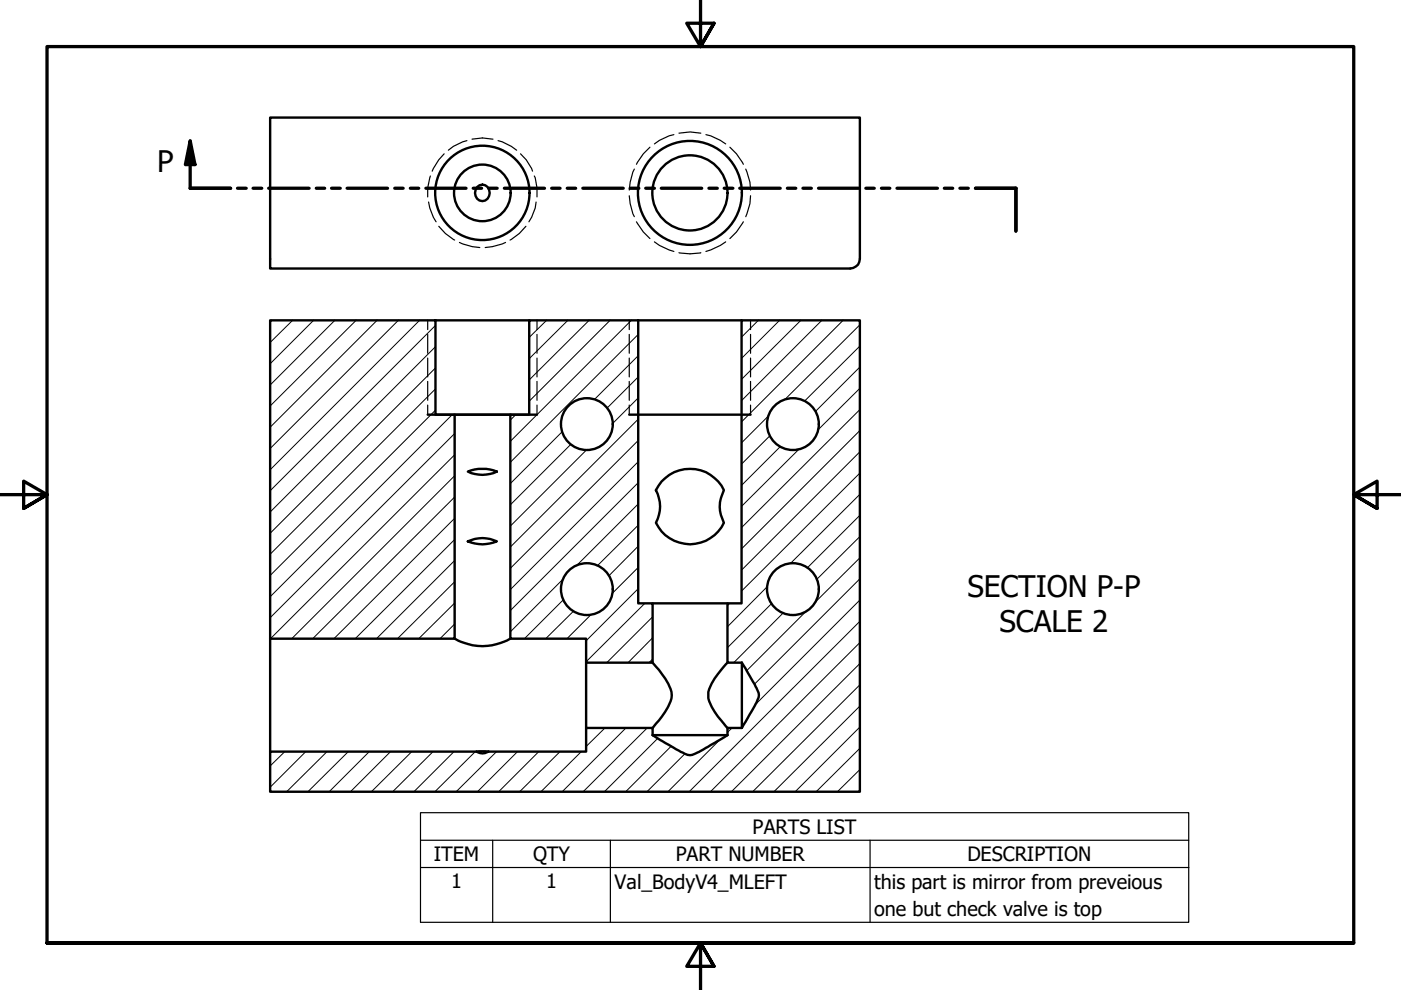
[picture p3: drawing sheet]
<svg xmlns="http://www.w3.org/2000/svg" width="297mm" height="210mm" viewBox="0 0 297 210" stroke-linecap="round" stroke-linejoin="round" font-family="sans-serif">
<!-- layer: Hatch (ANSI) -->
<g fill="none" stroke="#000" stroke-width=".21">
<path d="M57.5 67.9l-.2 .3M62 67.9l-4.7 4.7M66.5 67.9l-9.2 9.2M71 67.9l-13.7 13.7M75.5 67.9l-18.2 18.2M79.9 67.9l-22.6 22.7M84.5 67.9l-27.2 27.2M89 67.9l-31.7 31.7M92.3 78l-35 35.1M92.3 73.5l-35 35.1M92.3 69l-35 35M115.9 67.9l-3.7 3.6"/>
<path d="M120.4 67.9l-8.2 8.1M124.9 67.9l-12.7 12.7M129.3 67.9l-17.1 17.2M133.9 67.9l-25.7 25.7M135.3 79.9l-6.6 6.6M135.3 70.9l-27.1 27.1M135.3 75.4l-9.3 9.3M160.8 67.9l-3.6 3.6M165.3 67.9l-8.1 8.1M169.8 67.9l-12.6 12.5M174.2 67.9l-17 17M178.8 67.9l-21.6 21.5"/>
<path d="M182.3 77.8l-9.4 9.4M182.3 73.4l-11.7 11.6M182.3 68.9l-15.9 15.8M92.3 87l-35 35M92.3 82.5l-35 35M95.9 87.9l-38.6 38.6M96.4 96.4l-39.1 39M96.4 91.9l-39.1 39.1M109.3 87.9l-1.1 1.2M119.2 91.5l-11 11M121 94.2l-12.8 12.8M124.4 95.3l-16.2 16.2"/>
<path d="M135.3 97.9l-27.1 27.1M135.3 93.4l-27.1 27.1M135.3 88.9l-27.1 27.1M135.3 84.4l-5.4 5.4M162.9 88.2l-5.7 5.7M163.3 92.4l-6.1 6M165.5 94.7l-8.3 8.2M169.4 95.2l-12.2 12.2M182.3 95.8l-25.1 25.1M182.3 91.3l-25.1 25.1M182.3 86.8l-25.1 25.1M182.3 82.3l-8.9 8.9"/>
<path d="M96.4 118.8l-16.6 16.6M96.4 114.4l-21.1 21M96.4 109.9l-25.6 25.5M96.4 105.4l-30.1 30M96.4 100.9l-34.6 34.5M135.3 106.8l-13 13.1M135.3 102.3l-27.1 27.1M135.3 115.8l-6.2 6.3M135.3 111.4l-8.6 8.5M182.3 118.3l-9.5 9.4M182.3 113.8l-9.1 9M182.3 109.3l-11.1 11.1"/>
<path d="M182.3 104.8l-14.7 14.7M182.3 100.3l-25.1 25M96.4 132.3l-3.1 3.1M96.4 127.9l-7.6 7.5M96.4 123.4l-12.1 12M119.4 122.8l-11.2 11.2M119.4 127.2l-8.2 8.2M121.6 129.6l-5.9 5.8M125.3 130.3l-5.1 5.1M135.3 124.8l-11 11.1M135.3 120.3l-5.5 5.5M136.7 127.9l-12.4 12.4"/>
<path d="M138.4 139.7l-.8 .8M138.4 135.2l-5.2 5.3M138.4 130.8l-9.7 9.7M154.7 127.9l-.5 .5M162.7 124.4l-8.5 8.5M163.6 128l-9.4 9.3M166.1 130l-10.5 10.5M171 129.5l-12.7 12.7M182.3 136.2l-31.7 31.7M182.3 131.7l-36.2 36.2M182.3 127.2l-22.2 22.2M182.3 122.7l-22.3 22.4"/>
<path d="M60.4 159.4l-3.1 3M64.8 159.4l-7.5 7.5M69.3 159.4l-8.5 8.5M73.9 159.4l-8.6 8.5M78.3 159.4l-8.5 8.5M82.8 159.4l-8.5 8.5M87.3 159.4l-8.6 8.5M91.8 159.4l-8.6 8.5M96.3 159.4l-8.5 8.5M100.8 159.4l-8.6 8.5M105.3 159.4l-8.6 8.5M109.7 159.4l-8.5 8.5"/>
<path d="M114.2 159.4l-8.5 8.5M118.7 159.4l-8.5 8.5M123.3 159.4l-8.6 8.5M128.3 154.3l-4 4M132.7 154.3l-13.5 13.6M137.2 154.3l-13.6 13.6M139.4 156.6l-11.3 11.3M142.3 158.2l-9.6 9.7M145.2 159.8l-8 8.1M152.7 156.8l-11.1 11.1M155.2 154.3l-1 1M182.3 158.7l-9.3 9.2"/>
<path d="M182.3 154.1l-13.7 13.8M182.3 149.7l-18.2 18.2M182.3 145.2l-22.7 22.7M182.3 140.7l-27.2 27.2M182.3 167.7l-.2 .2M182.3 163.2l-4.8 4.7"/>
</g>
<!-- layer: Hidden Narrow (ANSI) -->
<g fill="none" stroke="#000" stroke-width=".25">
<path d="M91.2 37.3l-.5 2.5v2M94.2 32.6l-1.2 1.3-1.4 2.4M99 29.8l-.9 .3-2 .9-1 .8M100.1 29.5a9.9 9.9 0 0 1 4.4 0M105.6 29.8l.9 .3 1.9 .9 1.1 .8M110.4 32.6l1.2 1.3 1.1 1.8 .2 .6M113.3 37.3l.6 2.5v2M134.5 35.8l-.3 .7-.6 2.1-.2 1.7M137.8 31.2l-1.4 1.4-1.5 2.2M142.9 28.5l-1 .3-2.1 1-1.1 .7M144 28.2a10.7 10.7 0 0 1 4.6 0M149.7 28.5l1 .3 2 1 1.2 .7"/>
<path d="M154.7 31.2l1.4 1.4 1.5 2.2M158.1 35.8l.9 2.8 .1 1.7M90.9 42.8l.2 1.3 .8 2 .6 .9M93 48l1.4 1.5 2 1.4M97.4 51.4l2.7 .9 1.6 .2M107.2 51.4l-2.8 .9-1.5 .2M111.5 48l-1.4 1.5-2 1.4M113.7 42.8l-.2 1.3-.8 2-.6 .9M133.4 41.5l.2 1.7 .6 2.1 .3 .6M134.9 47l1.5 2.2 1.4 1.4M138.7 51.3l1.1 .7 3.1 1.3M144 53.6a10.7 10.7 0 0 0 4.6 0"/>
<path d="M153.9 51.3l-1.2 .7-3 1.3M157.6 47l-1.5 2.2-1.4 1.4M159.1 41.5l-.1 1.7-.9 2.7M90.7 67.9v2M90.7 70.9v4M90.7 75.9v4M113.9 67.9v2M113.9 70.9v4M113.9 75.9v4M133.4 67.9v2M133.4 70.9v4M133.4 75.9v4"/>
<path d="M159.1 67.9v2M159.1 70.9v4M159.1 75.9v4M90.7 80.9v4M90.7 85.9v2M113.9 80.9v4M113.9 85.9v2M133.4 80.9v4M133.4 85.9v2M159.1 80.9v4M159.1 85.9v2"/>
</g>
<!-- layer: Visible (ANSI) -->
<g fill="none" stroke="#000" stroke-width=".51">
<path d="M57.3 24.9h125v30a2 2 0 0 1-2 2h-123zM101.2 39.7a1.6 1.6 0 0 1 2.1-.2 1.6 1.6 0 0 1 .4 2.1 1.53 1.53 0 0 1-1.8 1 1.53 1.53 0 0 1-1.2-1.7l.1-.7zM57.3 67.9h35v20h4.1v47.5h-39.1zM92.3 67.9h19.9M112.2 67.9h23.1v60h3.1v12.6h-14.1v-5.1h-16.1v-47.5h4zM135.3 67.9h21.9M90.7 87.9h23.2M99.2 100a8.6 8.6 0 0 1 6.1 0 7.1 7.1 0 0 1-6.1 0zM133.4 87.9h25.7M99.2 114.8a7.1 7.1 0 0 1 6.1 0 7.8 7.8 0 0 1-6.1 0zM140.3 102.1a8 8 0 0 1 13.2 1.8 7.2 7.2 0 0 0 0 6.9 8 8 0 0 1-7.2 4.6 8 8 0 0 1-7.2-4.6 7.2 7.2 0 0 0 0-6.9zM57.3 135.4v24"/>
<path d="M96.4 135.4a11.8 11.8 0 0 0 11.8 0M138.4 127.9h15.8M101 159.4a2.31 2.31 0 0 0 2.6 0M101 159.4h2.6M124.3 140.5v13.8M138.4 155.9l4.1 2.4a11.2 11.2 0 0 0 3.8 1.8 29.8 29.8 0 0 0 6.3-3.2l1.6-1M138.4 155.9v-1.6h-14.1v5.1h-20.7M138.4 140.5a19.2 19.2 0 0 1 4 6.2 4.4 4.4 0 0 1-.7 3.1l-1.4 2.1-1.9 2.4M138.4 155.9h15.8M154.2 140.5a17.8 17.8 0 0 0-4 6.2 4.4 4.4 0 0 0 .7 3.1l1.3 2.1 2 2.4M157.3 140.5h-3.1v-12.6h3v-60h25.1v100h-125v-8.5h43.7M157.3 140.5l1.6 2.8a15.9 15.9 0 0 1 2 4.1 22.6 22.6 0 0 1-2.8 5.7l-.8 1.2"/>
<path d="M157.3 154.3h-3.1v1.6M157.3 140.5v13.8"/>
<circle cx="102.3" cy="40.9" r="10"/>
<circle cx="102.3" cy="40.9" r="6"/>
<circle cx="146.3" cy="40.9" r="11"/>
<circle cx="146.3" cy="40.9" r="8"/>
<circle cx="124.4" cy="89.9" r="5.5"/>
<circle cx="168.1" cy="89.9" r="5.5"/>
<circle cx="124.4" cy="124.9" r="5.5"/>
<circle cx="168.1" cy="124.9" r="5.5"/>
</g>
<!-- layer: Section Line (ANSI) -->
<g fill="none" stroke="#000" stroke-width=".7">
<path d="M40.3 29.9l1 5h-2zM40.3 29.9v10h8.6M50.4 39.9h1.8M53.7 39.9h1.8M57 39.9h8.5M67.1 39.9h1.7M70.3 39.9h1.8M73.6 39.9h8.6M83.7 39.9h1.8M87 39.9h1.8M90.3 39.9h8.5M100.3 39.9h1.8"/>
<path d="M103.6 39.9h1.8M106.9 39.9h8.5M117 39.9h1.7M120.3 39.9h1.7M123.6 39.9h8.5M133.6 39.9h1.8M136.9 39.9h1.8M140.2 39.9h8.6M150.3 39.9h1.8M153.5 39.9h1.9M156.8 39.9h8.6M166.9 39.9h1.8"/>
<path d="M170.2 39.9h1.8M173.5 39.9h8.6M183.6 39.9h1.8M186.9 39.9h1.8M190.2 39.9h8.6M200.2 39.9h1.8M203.5 39.9h1.8M206.8 39.9h8.6v9.1"/>
</g>
<path d="M40.3 29.9l1 5h-2z" fill-rule="evenodd" fill="#000"/>
<!-- layer: Symbol (ANSI) -->
<path d="M89.2 178.2v-5.9h162.8v5.9M89.2 178.2h162.8v5.7M89.2 178.2v17.4h162.8v-11.7M104.5 178.2v17.4M129.4 178.2v17.4M184.5 178.2v17.4M89.2 183.9h162.8" fill="none" stroke="#000" stroke-width=".25"/>
<!-- layer: Border (ANSI) -->
<path d="M148.5 -.1v10l-2.9-5h5.8l-2.9 5 2.9-5M0 104.9h10l-5-2.9v5.8l5-2.9-5 2.9M297 104.9h-10l5-2.9v5.8l-5-2.9 5 2.9M10 199.9v-190h277v190h-277h277M151.4 204.9l-2.9-5 2.9 5h-5.8l2.9-5v10" fill="none" stroke="#000" stroke-width=".7"/>
<g font-size="6.3">
<text x="33.3" y="36.4">P</text>
<text x="205.1" y="126.5">SECTION P-P</text>
<text x="211.9" y="134.1">SCALE 2</text>
</g>
<g font-size="4.2">
<text x="159.6" y="176.8">PARTS LIST</text>
<text x="92" y="182.5">ITEM</text>
<text x="113" y="182.6">QTY</text>
<text x="143.3" y="182.5">PART NUMBER</text>
<text x="205.1" y="182.6">DESCRIPTION</text>
<text x="95.6" y="188.4">1</text>
<text x="115.8" y="188.4">1</text>
<text x="130.3" y="188.4">Val_BodyV4_MLEFT</text>
<text x="185.4" y="188.4">this part is mirror from preveious</text>
<text x="185.4" y="194.2">one but check valve is top</text>
</g>
</svg>
